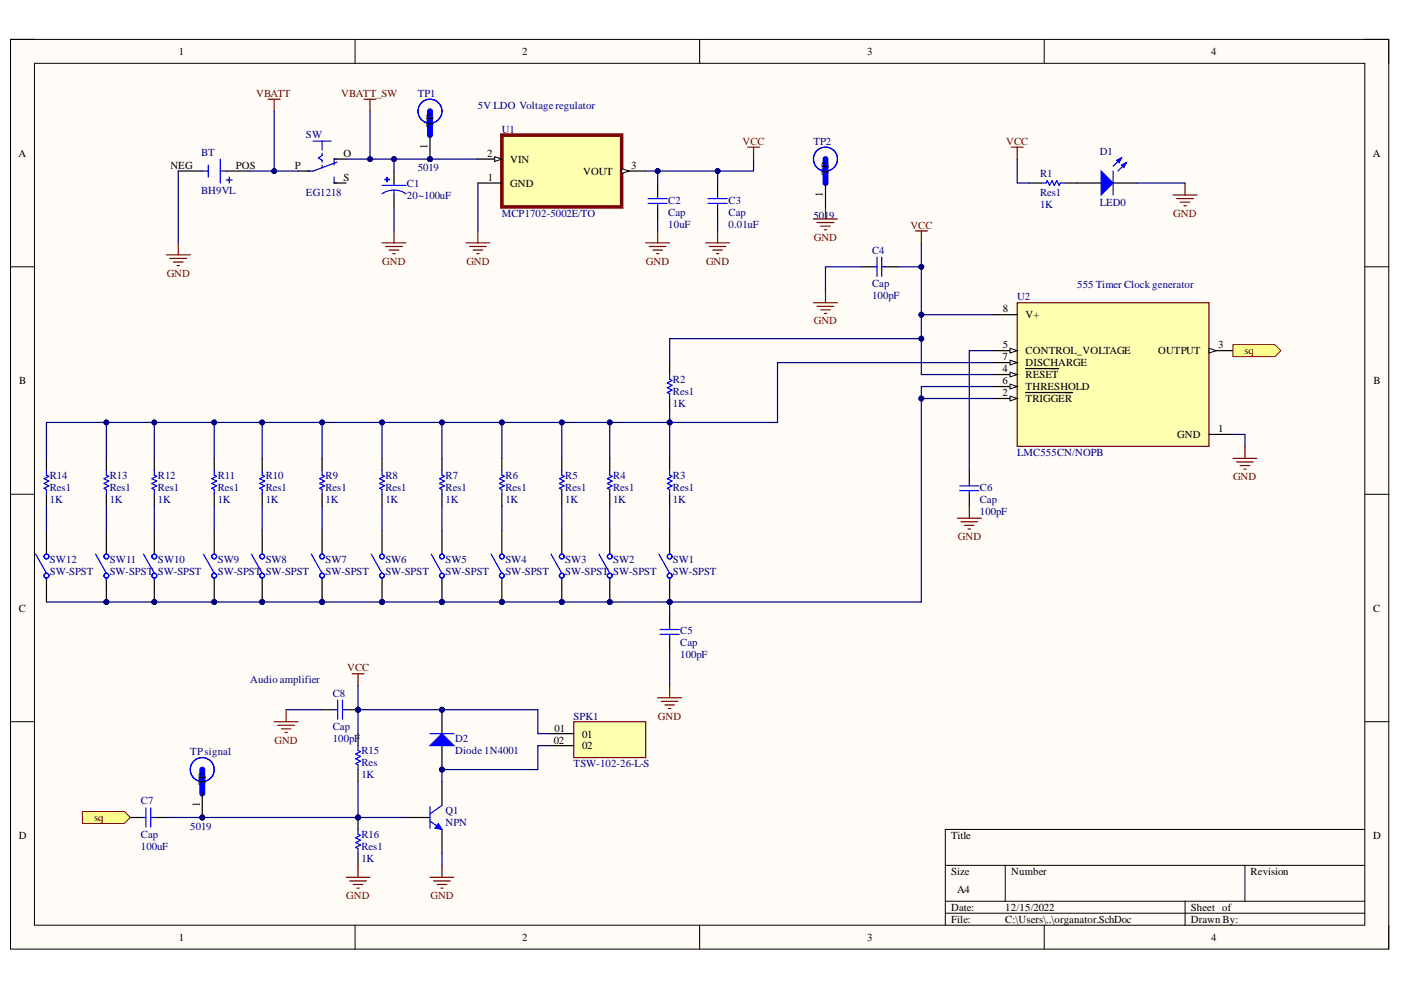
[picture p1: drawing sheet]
# Altium project 555_organator.PrjPcb
1 sheet, 47 parts. Net scope: flat (ports and power ports of the same name join across sheets).
Board file: oraganator.PcbDoc

## Sheet organator.SchDoc
size A4

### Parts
BT  BH9VL  [BAT_BH9VL]
C1  20~100uF  [CAPPRD500W60D1000H2000]
C2  Cap  value 10uF  [RAD-0.3]
C3  Cap  value 0.01uF  [RAD-0.3]
C4  Cap  value 100pF  [RAD-0.3]
C5  Cap  value 100pF  [RAD-0.3]
C6  Cap  value 100pF  [RAD-0.3]
C7  Cap  value 100uF  [RAD-0.3]
C8  Cap  value 100pF  [RAD-0.3]
D1  LED0  [LED-0]
D2  Diode 1N4001  [DO-41]
Q1  NPN  [TO-226-AA]
R1  Res1  value 1K  [AXIAL-0.3]
R2  Res1  value 1K  [AXIAL-0.3]
R3  Res1  value 1K  [AXIAL-0.3]
R4  Res1  value 1K  [AXIAL-0.3]
R5  Res1  value 1K  [AXIAL-0.3]
R6  Res1  value 1K  [AXIAL-0.3]
R7  Res1  value 1K  [AXIAL-0.3]
R8  Res1  value 1K  [AXIAL-0.3]
R9  Res1  value 1K  [AXIAL-0.3]
R10  Res1  value 1K  [AXIAL-0.3]
R11  Res1  value 1K  [AXIAL-0.3]
R12  Res1  value 1K  [AXIAL-0.3]
R13  Res1  value 1K  [AXIAL-0.3]
R14  Res1  value 1K  [AXIAL-0.3]
R15  Res  value 1K  [AXIAL-0.3]
R16  Res1  value 1K  [AXIAL-0.3]
SPK1  TSW-102-26-L-S  [SAMTEC_TSW-102-26-L-S]
SW  EG1218  [EG1218]
SW1  SW-SPST  [SPST-2]
SW2  SW-SPST  [SPST-2]
SW3  SW-SPST  [SPST-2]
SW4  SW-SPST  [SPST-2]
SW5  SW-SPST  [SPST-2]
SW6  SW-SPST  [SPST-2]
SW7  SW-SPST  [SPST-2]
SW8  SW-SPST  [SPST-2]
SW9  SW-SPST  [SPST-2]
SW10  SW-SPST  [SPST-2]
SW11  SW-SPST  [SPST-2]
SW12  SW-SPST  [SPST-2]
TP1  5019  [TP380X203]
TP2  5019  [TP380X203]
TP_signal  5019  [TP380X203]
U1  MCP1702-5002E/TO  [TO127P254X533-3]
U2  LMC555CN/NOPB  [DIP794W45P254L959H508Q8]

### Ports
sq (in), sq (out)

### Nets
GND: BT.NEG C1.N C2.1 C3.1 C4.1 C5.1 C6.1 C8.2 D1.2(K) Q1.3(E) R16.1 TP2.1(TP) U1.1(GND) U2.1(GND)
VBATT: BT.POS SW.P
VBATT_SW: C1.P SW.O TP1.1(TP) U1.2(VIN)
VCC: C2.2 C3.2 C4.2 C8.1 D2.2(K) R1.1 R2.2 R15.2 SPK1.01 U1.3(VOUT) U2.4(~{RESET}) U2.8(V+)
NetC5_2: C5.2 SW1.1(COMMON) SW2.1(COMMON) SW3.1(COMMON) SW4.1(COMMON) SW5.1(COMMON) SW6.1(COMMON) SW7.1(COMMON) SW8.1(COMMON) SW9.1(COMMON) SW10.1(COMMON) SW11.1(COMMON) SW12.1(COMMON) U2.2(~{TRIGGER}) U2.6(THRESHOLD)
NetC6_2: C6.2 U2.5(CONTROL_VOLTAGE)
NetC7_1: C7.1 Q1.2(B) R15.1 R16.2 TP_signal.1(TP)
NetC7_2: C7.2 U2.3(OUTPUT) ; port sq
NetD1_1: D1.1(A) R1.2
NetD2_1: D2.1(A) Q1.1(C) SPK1.02
NetR2_1: R2.1 R3.2 R4.2 R5.2 R6.2 R7.2 R8.2 R9.2 R10.2 R11.2 R12.2 R13.2 R14.2 U2.7(DISCHARGE)
NetR3_1: R3.1 SW1.2(NO)
NetR4_1: R4.1 SW2.2(NO)
NetR5_1: R5.1 SW3.2(NO)
NetR6_1: R6.1 SW4.2(NO)
NetR7_1: R7.1 SW5.2(NO)
NetR8_1: R8.1 SW6.2(NO)
NetR9_1: R9.1 SW7.2(NO)
NetR10_1: R10.1 SW8.2(NO)
NetR11_1: R11.1 SW9.2(NO)
NetR12_1: R12.1 SW10.2(NO)
NetR13_1: R13.1 SW11.2(NO)
NetR14_1: R14.1 SW12.2(NO)

Not connected (* = marked no-connect by the designer): SW S

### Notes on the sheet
- 5V LDO  Voltage regulator
- (near U2) 555 Timer Clock generator
- (near C8) Audio amplifier
